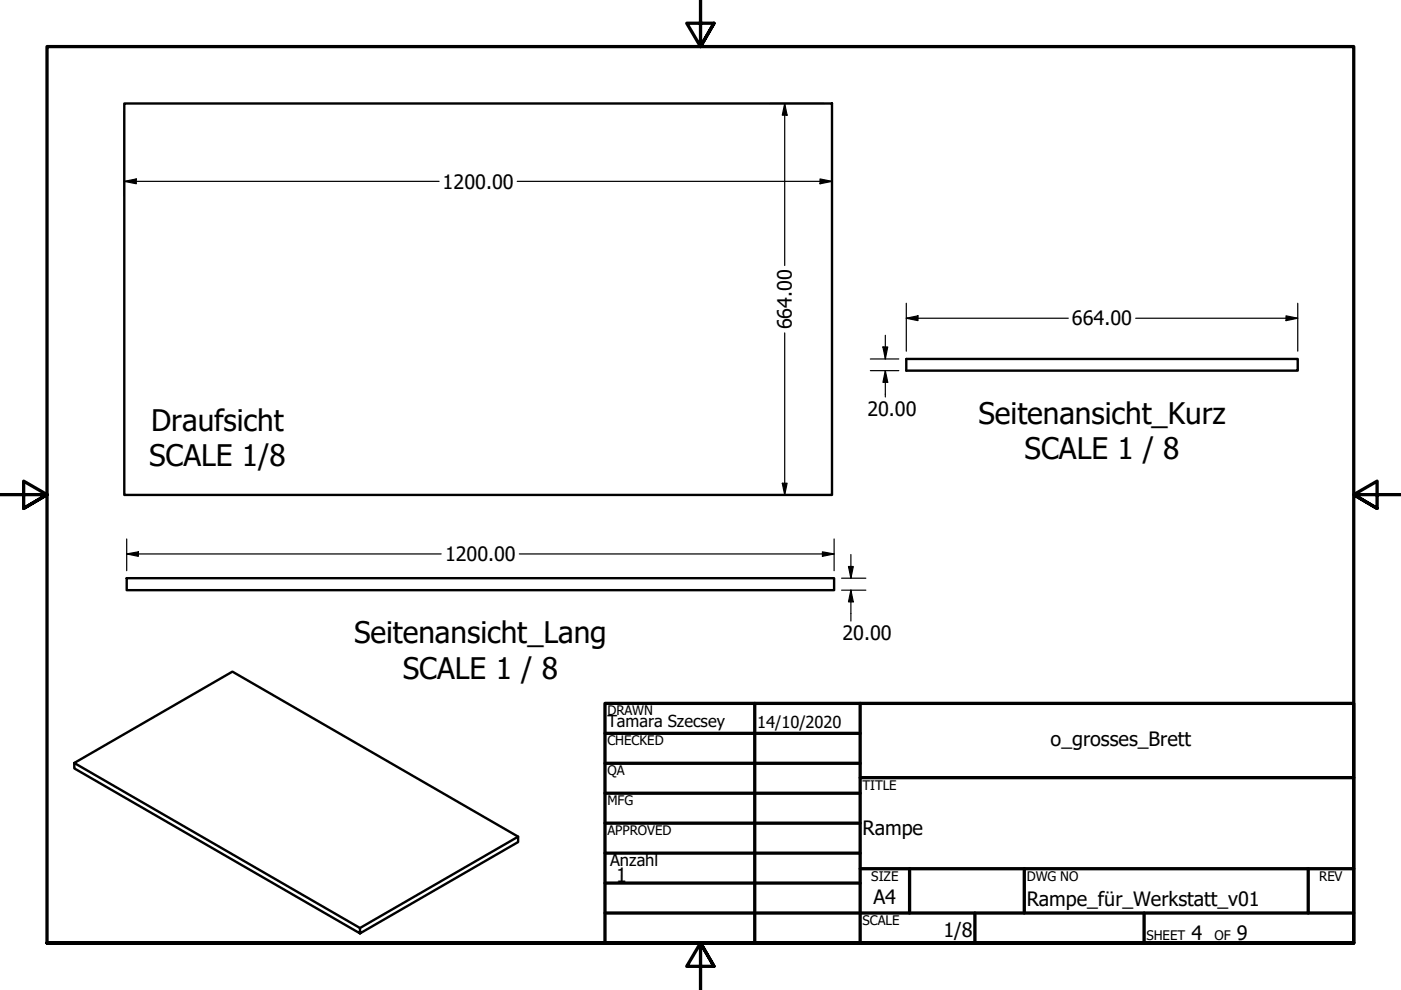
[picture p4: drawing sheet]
<svg xmlns="http://www.w3.org/2000/svg" width="297mm" height="210mm" viewBox="0 0 297 210" stroke-linecap="round" stroke-linejoin="round" font-family="sans-serif">
<!-- layer: Visible (ANSI) -->
<path d="M26.4 21.9h150v83h-150zM192.2 76.1h82.9v2.5h-82.9zM26.9 122.6h149.9v2.5h-149.9zM15.7 161.8v1.1l60.6 35v-1.1l-60.6-35 33.6-19.4 60.6 35v1.1l-33.6 19.4M109.9 177.4l-33.6 19.4" fill="none" stroke="#000" stroke-width=".51"/>
<!-- layer: Border (ANSI) -->
<g fill="none" stroke="#000" stroke-width=".7">
<path d="M148.5 -.1v10l-2.9-5h5.8l-2.9 5 2.9-5M0 104.9h10l-5-2.9v5.8l5-2.9-5 2.9M297 104.9h-10l5-2.9v5.8l-5-2.9 5 2.9M128.3 149.1h158.7v50.8h-158.7zM128.3 155.5h54.1M160 149.1v50.8M182.4 149.1v50.8M128.3 161.8h54.1M128.3 168.2h54.1M128.3 174.5h54.1M182.4 164.9h104.6M10 199.9v-190h277v190h-277h277"/>
<path d="M128.3 180.9h54.1M128.3 187.2h54.1M128.3 193.6h158.7M182.4 184.2h104.6M192.8 184.2v9.4M206.7 193.6v6.3M217.2 184.2v9.4M242.6 193.6v6.3M277.4 184.2v9.4M151.4 204.9l-2.9-5 2.9 5h-5.8l2.9-5v10"/>
</g>
<!-- layer: Dimension (ANSI) -->
<g fill="none" stroke="#000" stroke-width=".25">
<path d="M26.4 38.5l2.5-.6v1.1zM26.4 38.5h66.7M26.4 23.5v18.1M109.7 38.5h66.7M163.2 21.9h11.6M166.4 21.9l.5 2.5h-1zM166.4 21.9v34.4M173.9 37.9l2.5 .6-2.5 .5zM176.4 23.5v18.1M166.4 70.6v34.3M184.5 78.6h6.1M184.5 76.1h6.1"/>
<path d="M187.2 73.6h1l-.5 2.5zM187.7 78.6l.5 2.5h-1zM187.7 71.1v5M187.7 78.6v5.6M192.2 67.5l2.4-.5v1zM192.2 67.5h34.3M192.2 64.3v10.2M240.8 67.5h34.3M272.7 67l2.4 .5-2.4 .5zM275.1 64.3v10.2M26.9 117.4l2.4-.4v1zM26.9 117.4h66.6"/>
<path d="M26.9 114.3v6.7M110.1 117.4h66.7M163.2 104.9h11.6M165.9 102.5h1l-.5 2.4zM174.4 117l2.4 .4-2.4 .6zM176.8 114.3v6.7M180.4 117.6v5M178.4 122.6h5.2M178.4 125.1h5.2M179.9 120.1h1l-.5 2.5zM180.4 125.1l.5 2.5h-1zM180.4 125.1v6.6"/>
</g>
<g fill="#000">
<path d="M26.4 38.5l2.5-.6v1.1z" fill-rule="evenodd"/>
<path d="M166.4 21.9l.5 2.5h-1z" fill-rule="evenodd"/>
<path d="M173.9 37.9l2.5 .6-2.5 .5z" fill-rule="evenodd"/>
<path d="M187.2 73.6h1l-.5 2.5z" fill-rule="evenodd"/>
<path d="M192.2 67.5l2.4-.5v1z" fill-rule="evenodd"/>
<path d="M272.7 67l2.4 .5-2.4 .5z" fill-rule="evenodd"/>
<path d="M187.7 78.6l.5 2.5h-1z" fill-rule="evenodd"/>
<path d="M26.9 117.4l2.4-.4v1z" fill-rule="evenodd"/>
<path d="M165.9 102.5h1l-.5 2.4z" fill-rule="evenodd"/>
<path d="M174.4 117l2.4 .4-2.4 .6z" fill-rule="evenodd"/>
<path d="M179.9 120.1h1l-.5 2.5z" fill-rule="evenodd"/>
<path d="M180.4 125.1l.5 2.5h-1z" fill-rule="evenodd"/>
</g>
<g font-size="6.3">
<text x="207.5" y="89.9">Seitenansicht_Kurz</text>
<text x="32.1" y="91.3">Draufsicht</text>
<text x="31.6" y="98.8">SCALE 1/8</text>
<text x="217.2" y="97.4">SCALE 1 / 8</text>
<text x="75.1" y="136.4">Seitenansicht_Lang</text>
<text x="85.4" y="143.9">SCALE 1 / 8</text>
</g>
<g font-size="4.2">
<text x="93.9" y="40">1200.00</text>
<text x="167.9" y="69.8" transform="rotate(-90 167.9 69.8)">664.00</text>
<text x="227.3" y="69">664.00</text>
<text x="183.9" y="88.1">20.00</text>
<text x="94.4" y="119">1200.00</text>
<text x="178.6" y="135.6">20.00</text>
<text x="222.8" y="158.2">o_grosses_Brett</text>
<text x="182.9" y="177.1">Rampe</text>
<text x="130.6" y="187">1</text>
<text x="185.2" y="191.7">A4</text>
<text x="217.7" y="192.2">Rampe_für_Werkstatt_v01</text>
<text x="200" y="198.7">1/8</text>
<text x="252.6" y="199.4">4</text>
<text x="262.3" y="199.4">9</text>
</g>
<g font-size="3.5">
<text x="128.8" y="154.2">Tamara Szecsey</text>
<text x="160.5" y="154.4">14/10/2020</text>
<text x="129.3" y="183.7">Anzahl</text>
</g>
<g font-size="2.8">
<text x="128.8" y="151.7">DRAWN</text>
<text x="128.8" y="158">CHECKED</text>
<text x="128.8" y="164.4">QA</text>
<text x="182.9" y="167.4">TITLE</text>
<text x="128.8" y="170.7">MFG</text>
<text x="128.8" y="177.1">APPROVED</text>
<text x="184.7" y="186.7">SIZE</text>
<text x="217.7" y="186.7">DWG NO</text>
<text x="279.7" y="186.7">REV</text>
<text x="182.9" y="196.1">SCALE</text>
<text x="243.1" y="199.4">SHEET</text>
<text x="257.5" y="199.4">OF</text>
</g>
</svg>
